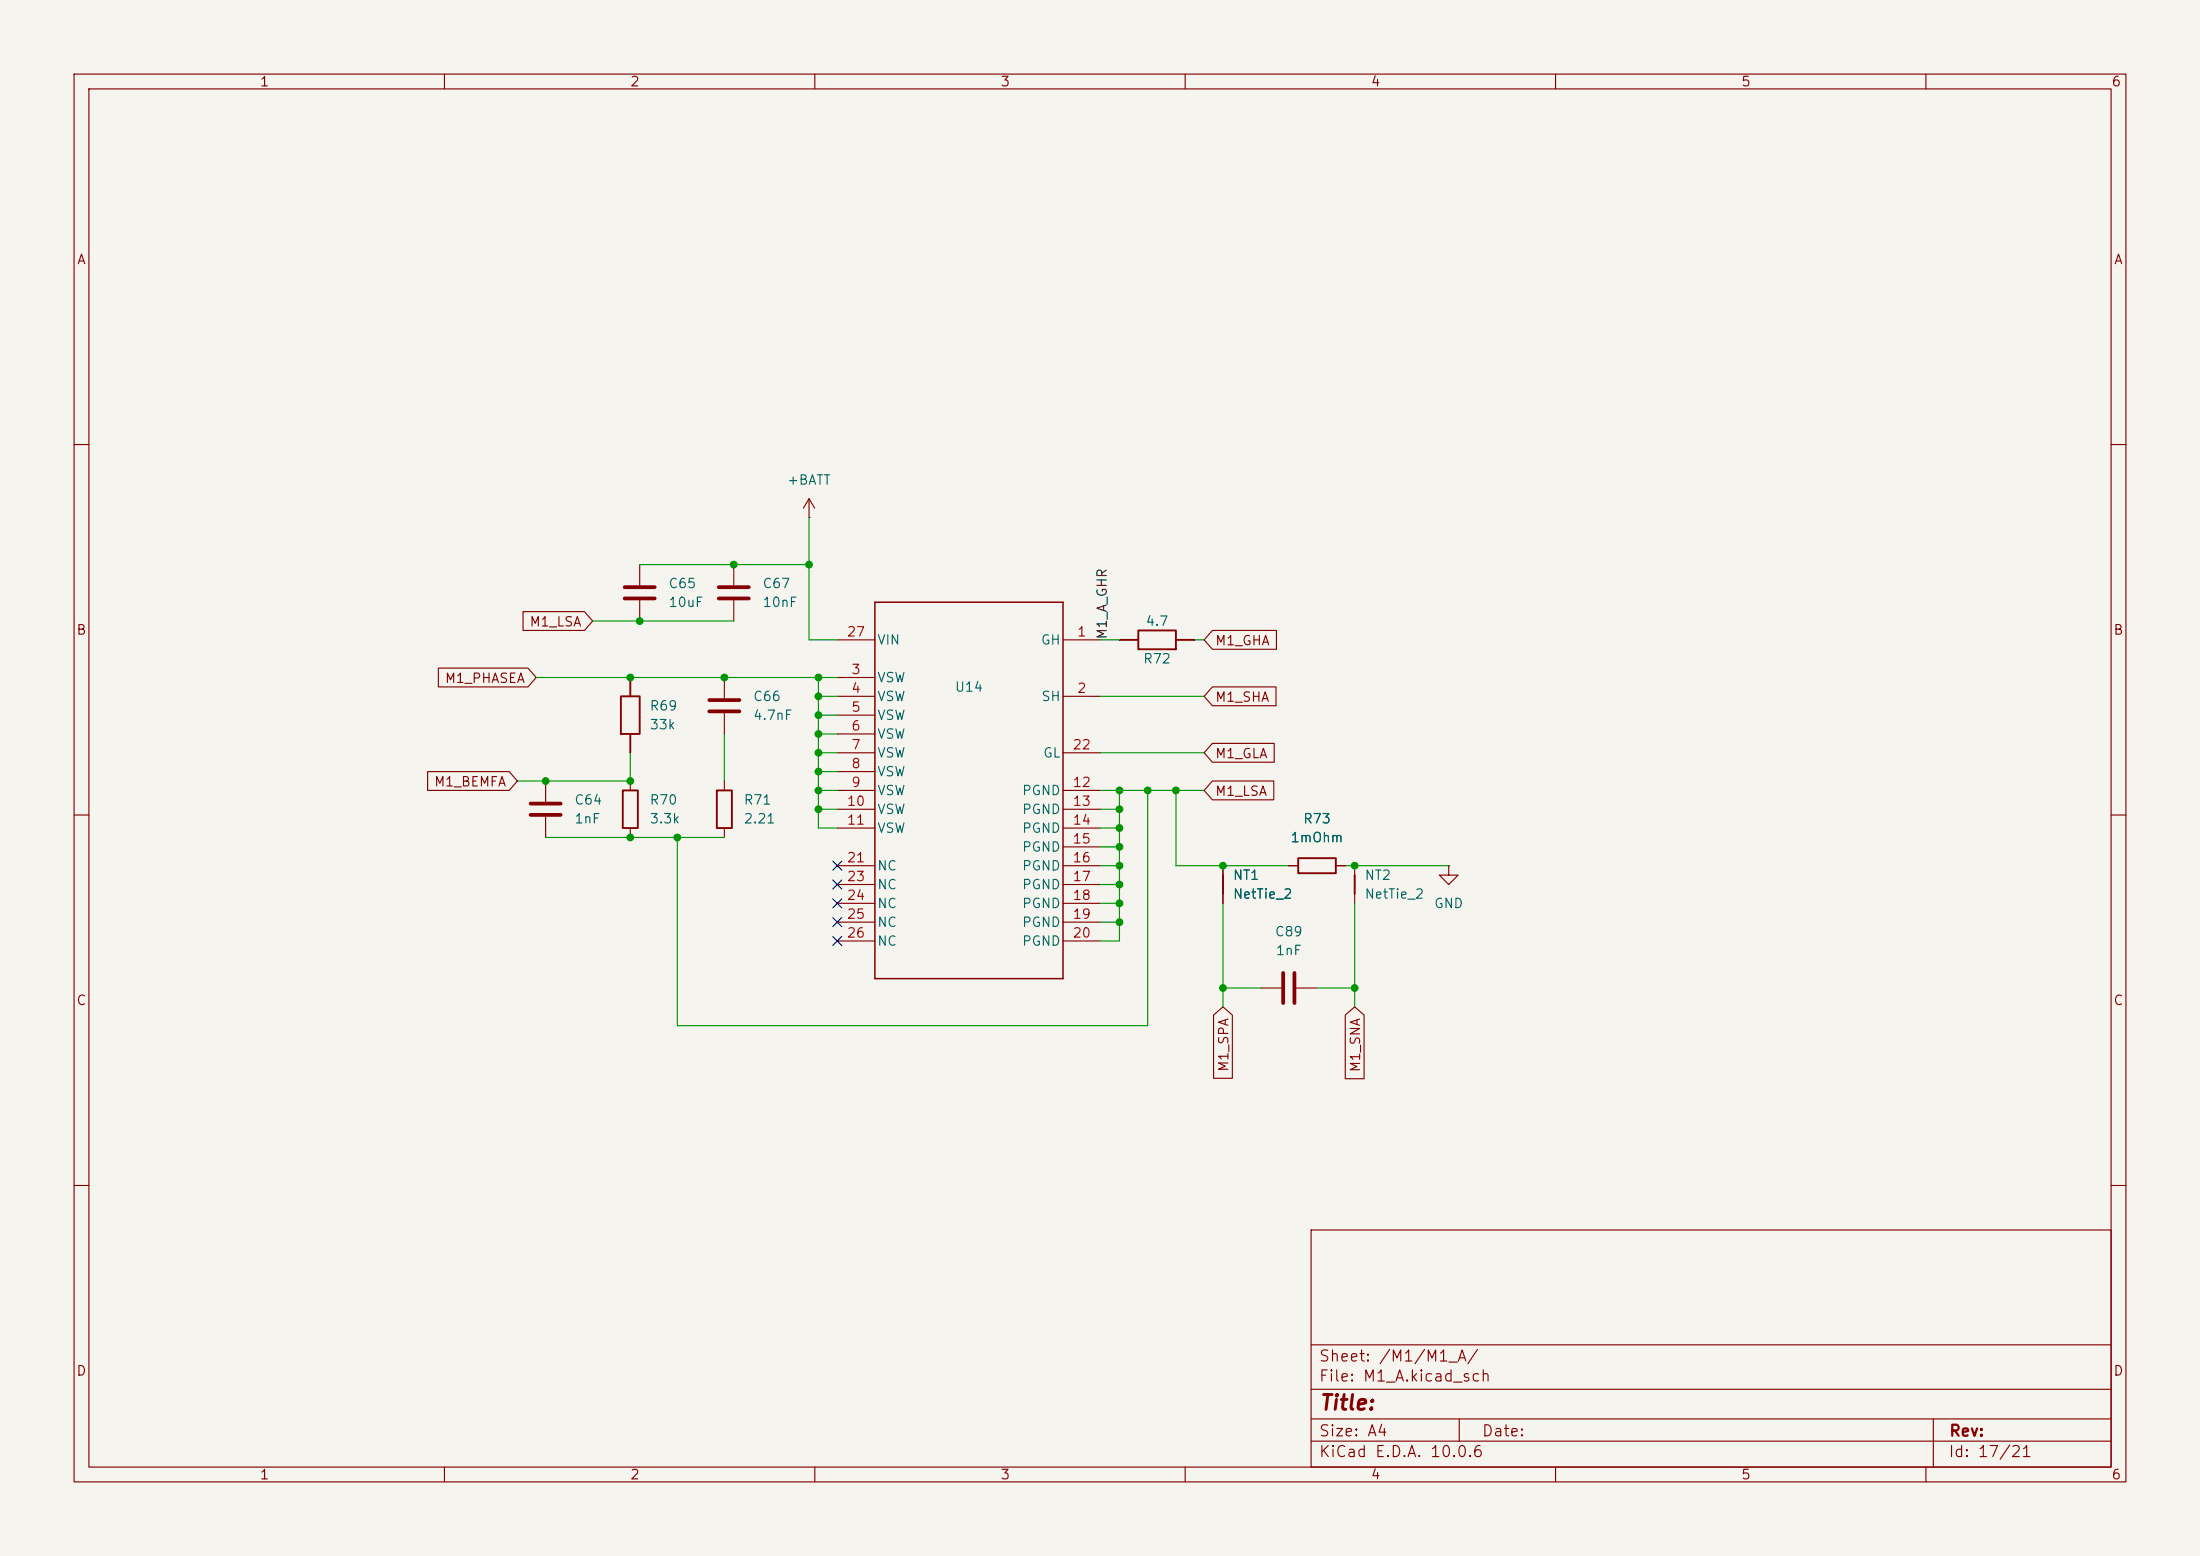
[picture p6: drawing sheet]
(kicad_sch
 (version 20260306)
 (generator "eeschema")
 (generator_version "10.0")
 (paper "A4")
 (lib_symbols
  (symbol "CSD88599Q5DC:CSD88599Q5DC"
   (pin_names
    (offset 0.254)) (exclude_from_sim no) (in_bom yes) (on_board yes)
   (in_pos_files yes)
   (duplicate_pin_numbers_are_jumpers no)
   (property "Reference" "U" (at 0 2.54 0) (show_name no) (do_not_autoplace no) (effects (font (size 1.524 1.524))))
   (property "Value" "CSD88599Q5DC" (at 0 0 0) (show_name no) (do_not_autoplace no) (effects (font (size 1.524 1.524))))
   (property "Footprint" "CSD88599Q5DC:CSD88599Q5DC" (at 0 0 0) (show_name no) (do_not_autoplace no) (hide yes) (effects (font (size 1.27 1.27)
    (italic yes))))
   (property "Datasheet" "https://www.ti.com/lit/gpn/csd88599q5dc" (at 0 0 0) (show_name no) (do_not_autoplace no) (hide yes) (effects (font (size 1.27 1.27)
    (italic yes))))
   (property "Description" "" (at 0 0 0) (show_name no) (do_not_autoplace no) (hide yes) (effects (font (size 1.27 1.27))))
   (property "ki_locked" "" (at 0 0 0) (show_name no) (do_not_autoplace no) (effects (font (size 1.27 1.27))))
   (symbol "CSD88599Q5DC_0_1"
    (polyline (pts (xy -12.7 25.4) (xy -12.7 -25.4)) (stroke (width 0.2032) (type default)) (fill (type none)))
    (polyline (pts (xy -12.7 -25.4) (xy 12.7 -25.4)) (stroke (width 0.2032) (type default)) (fill (type none)))
    (polyline (pts (xy 12.7 25.4) (xy -12.7 25.4)) (stroke (width 0.2032) (type default)) (fill (type none)))
    (polyline (pts (xy 12.7 -25.4) (xy 12.7 25.4)) (stroke (width 0.2032) (type default)) (fill (type none)))
    (pin unspecified line (at 17.78 20.32 180) (length 5.08) (name "GH" (effects (font (size 1.27 1.27)))) (number "1" (effects (font (size 1.27 1.27)))))
    (pin unspecified line (at 17.78 12.7 180) (length 5.08) (name "SH" (effects (font (size 1.27 1.27)))) (number "2" (effects (font (size 1.27 1.27)))))
    (pin unspecified line (at -17.78 15.24 0) (length 5.08) (name "VSW" (effects (font (size 1.27 1.27)))) (number "3" (effects (font (size 1.27 1.27)))))
    (pin unspecified line (at -17.78 12.7 0) (length 5.08) (name "VSW" (effects (font (size 1.27 1.27)))) (number "4" (effects (font (size 1.27 1.27)))))
    (pin unspecified line (at -17.78 10.16 0) (length 5.08) (name "VSW" (effects (font (size 1.27 1.27)))) (number "5" (effects (font (size 1.27 1.27)))))
    (pin unspecified line (at -17.78 7.62 0) (length 5.08) (name "VSW" (effects (font (size 1.27 1.27)))) (number "6" (effects (font (size 1.27 1.27)))))
    (pin unspecified line (at -17.78 5.08 0) (length 5.08) (name "VSW" (effects (font (size 1.27 1.27)))) (number "7" (effects (font (size 1.27 1.27)))))
    (pin unspecified line (at -17.78 2.54 0) (length 5.08) (name "VSW" (effects (font (size 1.27 1.27)))) (number "8" (effects (font (size 1.27 1.27)))))
    (pin unspecified line (at -17.78 0 0) (length 5.08) (name "VSW" (effects (font (size 1.27 1.27)))) (number "9" (effects (font (size 1.27 1.27)))))
    (pin unspecified line (at -17.78 -2.54 0) (length 5.08) (name "VSW" (effects (font (size 1.27 1.27)))) (number "10" (effects (font (size 1.27 1.27)))))
    (pin unspecified line (at -17.78 -5.08 0) (length 5.08) (name "VSW" (effects (font (size 1.27 1.27)))) (number "11" (effects (font (size 1.27 1.27)))))
    (pin power_in line (at 17.78 0 180) (length 5.08) (name "PGND" (effects (font (size 1.27 1.27)))) (number "12" (effects (font (size 1.27 1.27)))))
    (pin power_in line (at 17.78 -2.54 180) (length 5.08) (name "PGND" (effects (font (size 1.27 1.27)))) (number "13" (effects (font (size 1.27 1.27)))))
    (pin power_in line (at 17.78 -5.08 180) (length 5.08) (name "PGND" (effects (font (size 1.27 1.27)))) (number "14" (effects (font (size 1.27 1.27)))))
    (pin power_in line (at 17.78 -7.62 180) (length 5.08) (name "PGND" (effects (font (size 1.27 1.27)))) (number "15" (effects (font (size 1.27 1.27)))))
    (pin power_in line (at 17.78 -10.16 180) (length 5.08) (name "PGND" (effects (font (size 1.27 1.27)))) (number "16" (effects (font (size 1.27 1.27)))))
    (pin power_in line (at 17.78 -12.7 180) (length 5.08) (name "PGND" (effects (font (size 1.27 1.27)))) (number "17" (effects (font (size 1.27 1.27)))))
    (pin power_in line (at 17.78 -15.24 180) (length 5.08) (name "PGND" (effects (font (size 1.27 1.27)))) (number "18" (effects (font (size 1.27 1.27)))))
    (pin power_in line (at 17.78 -17.78 180) (length 5.08) (name "PGND" (effects (font (size 1.27 1.27)))) (number "19" (effects (font (size 1.27 1.27)))))
    (pin power_in line (at 17.78 -20.32 180) (length 5.08) (name "PGND" (effects (font (size 1.27 1.27)))) (number "20" (effects (font (size 1.27 1.27)))))
    (pin unspecified line (at -17.78 -10.16 0) (length 5.08) (name "NC" (effects (font (size 1.27 1.27)))) (number "21" (effects (font (size 1.27 1.27)))))
    (pin unspecified line (at 17.78 5.08 180) (length 5.08) (name "GL" (effects (font (size 1.27 1.27)))) (number "22" (effects (font (size 1.27 1.27)))))
    (pin unspecified line (at -17.78 -12.7 0) (length 5.08) (name "NC" (effects (font (size 1.27 1.27)))) (number "23" (effects (font (size 1.27 1.27)))))
    (pin unspecified line (at -17.78 -15.24 0) (length 5.08) (name "NC" (effects (font (size 1.27 1.27)))) (number "24" (effects (font (size 1.27 1.27)))))
    (pin unspecified line (at -17.78 -17.78 0) (length 5.08) (name "NC" (effects (font (size 1.27 1.27)))) (number "25" (effects (font (size 1.27 1.27)))))
    (pin unspecified line (at -17.78 -20.32 0) (length 5.08) (name "NC" (effects (font (size 1.27 1.27)))) (number "26" (effects (font (size 1.27 1.27)))))
    (pin power_in line (at -17.78 20.32 0) (length 5.08) (name "VIN" (effects (font (size 1.27 1.27)))) (number "27" (effects (font (size 1.27 1.27))))))
   (embedded_fonts no))
  (symbol "Device:C"
   (pin_numbers (hide yes))
   (pin_names
    (offset 0.254)) (exclude_from_sim no) (in_bom yes) (on_board yes)
   (in_pos_files yes)
   (duplicate_pin_numbers_are_jumpers no)
   (property "Reference" "C" (at 0.635 2.54 0) (show_name no) (do_not_autoplace no) (effects (font (size 1.27 1.27)) (justify left)))
   (property "Value" "C" (at 0.635 -2.54 0) (show_name no) (do_not_autoplace no) (effects (font (size 1.27 1.27)) (justify left)))
   (property "Footprint" "" (at 0.9652 -3.81 0) (show_name no) (do_not_autoplace no) (hide yes) (effects (font (size 1.27 1.27))))
   (property "Datasheet" "" (at 0 0 0) (show_name no) (do_not_autoplace no) (hide yes) (effects (font (size 1.27 1.27))))
   (property "Description" "Unpolarized capacitor" (at 0 0 0) (show_name no) (do_not_autoplace no) (hide yes) (effects (font (size 1.27 1.27))))
   (symbol "C_0_1"
    (polyline (pts (xy -2.032 0.762) (xy 2.032 0.762)) (stroke (width 0.508) (type default)) (fill (type none)))
    (polyline (pts (xy -2.032 -0.762) (xy 2.032 -0.762)) (stroke (width 0.508) (type default)) (fill (type none))))
   (symbol "C_1_1"
    (pin passive line (at 0 3.81 270) (length 2.794) (name "" (effects (font (size 1.27 1.27)))) (number "1" (effects (font (size 1.27 1.27)))))
    (pin passive line (at 0 -3.81 90) (length 2.794) (name "" (effects (font (size 1.27 1.27)))) (number "2" (effects (font (size 1.27 1.27))))))
   (embedded_fonts no))
  (symbol "Device:NetTie_2"
   (pin_numbers (hide yes))
   (pin_names
    (offset 0) (hide yes)) (exclude_from_sim no) (in_bom no) (on_board yes)
   (in_pos_files yes)
   (duplicate_pin_numbers_are_jumpers no)
   (property "Reference" "NT" (at 0 1.27 0) (show_name no) (do_not_autoplace no) (effects (font (size 1.27 1.27))))
   (property "Value" "NetTie_2" (at 0 -1.27 0) (show_name no) (do_not_autoplace no) (effects (font (size 1.27 1.27))))
   (property "Footprint" "" (at 0 0 0) (show_name no) (do_not_autoplace no) (hide yes) (effects (font (size 1.27 1.27))))
   (property "Datasheet" "" (at 0 0 0) (show_name no) (do_not_autoplace no) (hide yes) (effects (font (size 1.27 1.27))))
   (property "Description" "Net tie, 2 pins" (at 0 0 0) (show_name no) (do_not_autoplace no) (hide yes) (effects (font (size 1.27 1.27))))
   (symbol "NetTie_2_0_1"
    (polyline (pts (xy -1.27 0) (xy 1.27 0)) (stroke (width 0.254) (type default)) (fill (type none))))
   (symbol "NetTie_2_1_1"
    (pin passive line (at -2.54 0 0) (length 2.54) (name "1" (effects (font (size 1.27 1.27)))) (number "1" (effects (font (size 1.27 1.27)))))
    (pin passive line (at 2.54 0 180) (length 2.54) (name "2" (effects (font (size 1.27 1.27)))) (number "2" (effects (font (size 1.27 1.27))))))
   (embedded_fonts no))
  (symbol "Device:R"
   (pin_numbers (hide yes))
   (pin_names
    (offset 0)) (exclude_from_sim no) (in_bom yes) (on_board yes)
   (in_pos_files yes)
   (duplicate_pin_numbers_are_jumpers no)
   (property "Reference" "R" (at 2.032 0 90) (show_name no) (do_not_autoplace no) (effects (font (size 1.27 1.27))))
   (property "Value" "R" (at 0 0 90) (show_name no) (do_not_autoplace no) (effects (font (size 1.27 1.27))))
   (property "Footprint" "" (at -1.778 0 90) (show_name no) (do_not_autoplace no) (hide yes) (effects (font (size 1.27 1.27))))
   (property "Datasheet" "" (at 0 0 0) (show_name no) (do_not_autoplace no) (hide yes) (effects (font (size 1.27 1.27))))
   (property "Description" "Resistor" (at 0 0 0) (show_name no) (do_not_autoplace no) (hide yes) (effects (font (size 1.27 1.27))))
   (symbol "R_0_1"
    (rectangle (start -1.016 -2.54) (end 1.016 2.54) (stroke (width 0.254) (type default)) (fill (type none))))
   (symbol "R_1_1"
    (pin passive line (at 0 3.81 270) (length 1.27) (name "" (effects (font (size 1.27 1.27)))) (number "1" (effects (font (size 1.27 1.27)))))
    (pin passive line (at 0 -3.81 90) (length 1.27) (name "" (effects (font (size 1.27 1.27)))) (number "2" (effects (font (size 1.27 1.27))))))
   (embedded_fonts no))
  (symbol "RC0603FR-1033KL:RC0603FR-1033KL"
   (pin_numbers (hide yes))
   (pin_names
    (offset 0) (hide yes)) (exclude_from_sim no) (in_bom yes) (on_board yes)
   (in_pos_files yes)
   (duplicate_pin_numbers_are_jumpers no)
   (property "Reference" "R" (at 2.54 0 90) (show_name no) (do_not_autoplace no) (effects (font (size 1.27 1.27))))
   (property "Value" "R" (at 0 0 90) (show_name no) (do_not_autoplace no) (effects (font (size 1.27 1.27))))
   (property "Footprint" "RC0603FR-1033KL:RC0603FR-1033KL" (at -1.27 0 90) (show_name no) (do_not_autoplace no) (hide yes) (effects (font (size 1.27 1.27))))
   (property "Datasheet" "" (at 0 0 0) (show_name no) (do_not_autoplace no) (hide yes) (effects (font (size 1.27 1.27))))
   (property "Description" "Resistor" (at 0 0 0) (show_name no) (do_not_autoplace no) (hide yes) (effects (font (size 1.27 1.27))))
   (symbol "RC0603FR-1033KL_0_1"
    (polyline (pts (xy -5.08 0) (xy -2.54 0)) (stroke (width 0.254) (type default)) (fill (type none)))
    (polyline (pts (xy -2.54 1.27) (xy 2.54 1.27) (xy 2.54 -1.27) (xy -2.54 -1.27) (xy -2.54 1.27)) (stroke (width 0.254) (type default)) (fill (type none)))
    (polyline (pts (xy 2.54 0) (xy 5.08 0)) (stroke (width 0.254) (type default)) (fill (type none))))
   (symbol "RC0603FR-1033KL_1_1"
    (pin passive line (at -5.08 0 0) (length 0.01) (name "1" (effects (font (size 1.27 1.27)))) (number "1" (effects (font (size 1.27 1.27)))))
    (pin passive line (at 5.08 0 180) (length 0.01) (name "2" (effects (font (size 1.27 1.27)))) (number "2" (effects (font (size 1.27 1.27))))))
   (embedded_fonts no))
  (symbol "RC0603FR-134R7L:RC0603FR-134R7L"
   (pin_numbers (hide yes))
   (pin_names
    (offset 0) (hide yes)) (exclude_from_sim no) (in_bom yes) (on_board yes)
   (in_pos_files yes)
   (duplicate_pin_numbers_are_jumpers no)
   (property "Reference" "R" (at 2.54 0 90) (show_name no) (do_not_autoplace no) (effects (font (size 1.27 1.27))))
   (property "Value" "R" (at 0 0 90) (show_name no) (do_not_autoplace no) (effects (font (size 1.27 1.27))))
   (property "Footprint" "RC0603FR-134R7L:RC0603FR-134R7L" (at -1.27 0 90) (show_name no) (do_not_autoplace no) (hide yes) (effects (font (size 1.27 1.27))))
   (property "Datasheet" "" (at 0 0 0) (show_name no) (do_not_autoplace no) (hide yes) (effects (font (size 1.27 1.27))))
   (property "Description" "Resistor" (at 0 0 0) (show_name no) (do_not_autoplace no) (hide yes) (effects (font (size 1.27 1.27))))
   (symbol "RC0603FR-134R7L_0_1"
    (polyline (pts (xy -5.08 0) (xy -2.54 0)) (stroke (width 0.254) (type default)) (fill (type none)))
    (polyline (pts (xy -2.54 1.27) (xy 2.54 1.27) (xy 2.54 -1.27) (xy -2.54 -1.27) (xy -2.54 1.27)) (stroke (width 0.254) (type default)) (fill (type none)))
    (polyline (pts (xy 2.54 0) (xy 5.08 0)) (stroke (width 0.254) (type default)) (fill (type none))))
   (symbol "RC0603FR-134R7L_1_1"
    (pin passive line (at -5.08 0 0) (length 0.01) (name "1" (effects (font (size 1.27 1.27)))) (number "1" (effects (font (size 1.27 1.27)))))
    (pin passive line (at 5.08 0 180) (length 0.01) (name "2" (effects (font (size 1.27 1.27)))) (number "2" (effects (font (size 1.27 1.27))))))
   (embedded_fonts no))
  (symbol "power:+BATT"
   (power global)
   (pin_numbers (hide yes))
   (pin_names
    (offset 0) (hide yes)) (exclude_from_sim no) (in_bom yes) (on_board yes)
   (in_pos_files yes)
   (duplicate_pin_numbers_are_jumpers no)
   (property "Reference" "#PWR" (at 0 -3.81 0) (show_name no) (do_not_autoplace no) (hide yes) (effects (font (size 1.27 1.27))))
   (property "Value" "+BATT" (at 0 3.556 0) (show_name no) (do_not_autoplace no) (effects (font (size 1.27 1.27))))
   (property "Footprint" "" (at 0 0 0) (show_name no) (do_not_autoplace no) (hide yes) (effects (font (size 1.27 1.27))))
   (property "Datasheet" "" (at 0 0 0) (show_name no) (do_not_autoplace no) (hide yes) (effects (font (size 1.27 1.27))))
   (property "Description" "Power symbol creates a global label with name \"+BATT\"" (at 0 0 0) (show_name no) (do_not_autoplace no) (hide yes) (effects (font (size 1.27 1.27))))
   (symbol "+BATT_0_1"
    (polyline (pts (xy -0.762 1.27) (xy 0 2.54)) (stroke (width 0) (type default)) (fill (type none)))
    (polyline (pts (xy 0 2.54) (xy 0.762 1.27)) (stroke (width 0) (type default)) (fill (type none)))
    (polyline (pts (xy 0 0) (xy 0 2.54)) (stroke (width 0) (type default)) (fill (type none))))
   (symbol "+BATT_1_1"
    (pin power_in line (at 0 0 90) (length 0) (name "" (effects (font (size 1.27 1.27)))) (number "1" (effects (font (size 1.27 1.27))))))
   (embedded_fonts no))
  (symbol "power:GND"
   (power global)
   (pin_numbers (hide yes))
   (pin_names
    (offset 0) (hide yes)) (exclude_from_sim no) (in_bom yes) (on_board yes)
   (in_pos_files yes)
   (duplicate_pin_numbers_are_jumpers no)
   (property "Reference" "#PWR" (at 0 -6.35 0) (show_name no) (do_not_autoplace no) (hide yes) (effects (font (size 1.27 1.27))))
   (property "Value" "GND" (at 0 -3.81 0) (show_name no) (do_not_autoplace no) (effects (font (size 1.27 1.27))))
   (property "Footprint" "" (at 0 0 0) (show_name no) (do_not_autoplace no) (hide yes) (effects (font (size 1.27 1.27))))
   (property "Datasheet" "" (at 0 0 0) (show_name no) (do_not_autoplace no) (hide yes) (effects (font (size 1.27 1.27))))
   (property "Description" "Power symbol creates a global label with name \"GND\" , ground" (at 0 0 0) (show_name no) (do_not_autoplace no) (hide yes) (effects (font (size 1.27 1.27))))
   (symbol "GND_0_1"
    (polyline (pts (xy 0 0) (xy 0 -1.27) (xy 1.27 -1.27) (xy 0 -2.54) (xy -1.27 -1.27) (xy 0 -1.27)) (stroke (width 0) (type default)) (fill (type none))))
   (symbol "GND_1_1"
    (pin power_in line (at 0 0 270) (length 0) (name "" (effects (font (size 1.27 1.27)))) (number "1" (effects (font (size 1.27 1.27))))))
   (embedded_fonts no)))
 (junction
  (at 109.22 76.2)
  (diameter 0)
  (color 0 0 0 0))
 (junction
  (at 151.13 114.3)
  (diameter 0)
  (color 0 0 0 0))
 (junction
  (at 110.49 101.6)
  (diameter 0)
  (color 0 0 0 0))
 (junction
  (at 91.44 113.03)
  (diameter 0)
  (color 0 0 0 0))
 (junction
  (at 165.1 116.84)
  (diameter 0)
  (color 0 0 0 0))
 (junction
  (at 151.13 124.46)
  (diameter 0)
  (color 0 0 0 0))
 (junction
  (at 182.88 116.84)
  (diameter 0)
  (color 0 0 0 0))
 (junction
  (at 151.13 109.22)
  (diameter 0)
  (color 0 0 0 0))
 (junction
  (at 158.75 106.68)
  (diameter 0)
  (color 0 0 0 0))
 (junction
  (at 99.06 76.2)
  (diameter 0)
  (color 0 0 0 0))
 (junction
  (at 151.13 106.68)
  (diameter 0)
  (color 0 0 0 0))
 (junction
  (at 110.49 93.98)
  (diameter 0)
  (color 0 0 0 0))
 (junction
  (at 110.49 104.14)
  (diameter 0)
  (color 0 0 0 0))
 (junction
  (at 110.49 96.52)
  (diameter 0)
  (color 0 0 0 0))
 (junction
  (at 86.36 83.82)
  (diameter 0)
  (color 0 0 0 0))
 (junction
  (at 85.09 91.44)
  (diameter 0)
  (color 0 0 0 0))
 (junction
  (at 110.49 99.06)
  (diameter 0)
  (color 0 0 0 0))
 (junction
  (at 165.1 133.35)
  (diameter 0)
  (color 0 0 0 0))
 (junction
  (at 110.49 109.22)
  (diameter 0)
  (color 0 0 0 0))
 (junction
  (at 151.13 116.84)
  (diameter 0)
  (color 0 0 0 0))
 (junction
  (at 154.94 106.68)
  (diameter 0)
  (color 0 0 0 0))
 (junction
  (at 182.88 133.35)
  (diameter 0)
  (color 0 0 0 0))
 (junction
  (at 73.66 105.41)
  (diameter 0)
  (color 0 0 0 0))
 (junction
  (at 151.13 119.38)
  (diameter 0)
  (color 0 0 0 0))
 (junction
  (at 85.09 113.03)
  (diameter 0)
  (color 0 0 0 0))
 (junction
  (at 151.13 111.76)
  (diameter 0)
  (color 0 0 0 0))
 (junction
  (at 110.49 91.44)
  (diameter 0)
  (color 0 0 0 0))
 (junction
  (at 85.09 105.41)
  (diameter 0)
  (color 0 0 0 0))
 (junction
  (at 97.79 91.44)
  (diameter 0)
  (color 0 0 0 0))
 (junction
  (at 151.13 121.92)
  (diameter 0)
  (color 0 0 0 0))
 (junction
  (at 110.49 106.68)
  (diameter 0)
  (color 0 0 0 0))
 (no_connect
  (at 113.03 121.92))
 (no_connect
  (at 113.03 124.46))
 (no_connect
  (at 113.03 116.84))
 (no_connect
  (at 113.03 127))
 (no_connect
  (at 113.03 119.38))
 (wire
  (pts (xy 148.59 111.76) (xy 151.13 111.76))
  (stroke (width 0) (type default)))
 (wire
  (pts (xy 148.59 119.38) (xy 151.13 119.38))
  (stroke (width 0) (type default)))
 (wire
  (pts (xy 91.44 113.03) (xy 97.79 113.03))
  (stroke (width 0) (type default)))
 (wire
  (pts (xy 110.49 93.98) (xy 110.49 91.44))
  (stroke (width 0) (type default)))
 (wire
  (pts (xy 148.59 116.84) (xy 151.13 116.84))
  (stroke (width 0) (type default)))
 (wire
  (pts (xy 110.49 101.6) (xy 110.49 104.14))
  (stroke (width 0) (type default)))
 (wire
  (pts (xy 158.75 116.84) (xy 165.1 116.84))
  (stroke (width 0) (type default)))
 (wire
  (pts (xy 181.61 116.84) (xy 182.88 116.84))
  (stroke (width 0) (type default)))
 (wire
  (pts (xy 113.03 106.68) (xy 110.49 106.68))
  (stroke (width 0) (type default)))
 (wire
  (pts (xy 182.88 116.84) (xy 195.58 116.84))
  (stroke (width 0) (type default)))
 (wire
  (pts (xy 85.09 113.03) (xy 91.44 113.03))
  (stroke (width 0) (type default)))
 (wire
  (pts (xy 182.88 133.35) (xy 182.88 135.89))
  (stroke (width 0) (type default)))
 (wire
  (pts (xy 99.06 76.2) (xy 109.22 76.2))
  (stroke (width 0) (type default)))
 (wire
  (pts (xy 182.88 121.92) (xy 182.88 133.35))
  (stroke (width 0) (type default)))
 (wire
  (pts (xy 151.13 114.3) (xy 151.13 111.76))
  (stroke (width 0) (type default)))
 (wire
  (pts (xy 151.13 109.22) (xy 151.13 106.68))
  (stroke (width 0) (type default)))
 (wire
  (pts (xy 151.13 111.76) (xy 151.13 109.22))
  (stroke (width 0) (type default)))
 (wire
  (pts (xy 86.36 83.82) (xy 99.06 83.82))
  (stroke (width 0) (type default)))
 (wire
  (pts (xy 113.03 109.22) (xy 110.49 109.22))
  (stroke (width 0) (type default)))
 (wire
  (pts (xy 113.03 96.52) (xy 110.49 96.52))
  (stroke (width 0) (type default)))
 (wire
  (pts (xy 72.39 91.44) (xy 85.09 91.44))
  (stroke (width 0) (type default)))
 (wire
  (pts (xy 80.01 83.82) (xy 86.36 83.82))
  (stroke (width 0) (type default)))
 (wire
  (pts (xy 113.03 99.06) (xy 110.49 99.06))
  (stroke (width 0) (type default)))
 (wire
  (pts (xy 91.44 113.03) (xy 91.44 138.43))
  (stroke (width 0) (type default)))
 (wire
  (pts (xy 113.03 101.6) (xy 110.49 101.6))
  (stroke (width 0) (type default)))
 (wire
  (pts (xy 158.75 116.84) (xy 158.75 106.68))
  (stroke (width 0) (type default)))
 (wire
  (pts (xy 154.94 106.68) (xy 154.94 138.43))
  (stroke (width 0) (type default)))
 (wire
  (pts (xy 151.13 106.68) (xy 154.94 106.68))
  (stroke (width 0) (type default)))
 (wire
  (pts (xy 109.22 69.85) (xy 109.22 76.2))
  (stroke (width 0) (type default)))
 (wire
  (pts (xy 177.8 133.35) (xy 182.88 133.35))
  (stroke (width 0) (type default)))
 (wire
  (pts (xy 158.75 106.68) (xy 162.56 106.68))
  (stroke (width 0) (type default)))
 (wire
  (pts (xy 113.03 104.14) (xy 110.49 104.14))
  (stroke (width 0) (type default)))
 (wire
  (pts (xy 73.66 105.41) (xy 85.09 105.41))
  (stroke (width 0) (type default)))
 (wire
  (pts (xy 151.13 116.84) (xy 151.13 114.3))
  (stroke (width 0) (type default)))
 (wire
  (pts (xy 73.66 113.03) (xy 85.09 113.03))
  (stroke (width 0) (type default)))
 (wire
  (pts (xy 85.09 101.6) (xy 85.09 105.41))
  (stroke (width 0) (type default)))
 (wire
  (pts (xy 148.59 121.92) (xy 151.13 121.92))
  (stroke (width 0) (type default)))
 (wire
  (pts (xy 148.59 109.22) (xy 151.13 109.22))
  (stroke (width 0) (type default)))
 (wire
  (pts (xy 151.13 119.38) (xy 151.13 116.84))
  (stroke (width 0) (type default)))
 (wire
  (pts (xy 151.13 121.92) (xy 151.13 119.38))
  (stroke (width 0) (type default)))
 (wire
  (pts (xy 148.59 101.6) (xy 162.56 101.6))
  (stroke (width 0) (type default)))
 (wire
  (pts (xy 148.59 86.36) (xy 151.13 86.36))
  (stroke (width 0) (type default)))
 (wire
  (pts (xy 151.13 124.46) (xy 151.13 121.92))
  (stroke (width 0) (type default)))
 (wire
  (pts (xy 86.36 76.2) (xy 99.06 76.2))
  (stroke (width 0) (type default)))
 (wire
  (pts (xy 154.94 138.43) (xy 91.44 138.43))
  (stroke (width 0) (type default)))
 (wire
  (pts (xy 113.03 111.76) (xy 110.49 111.76))
  (stroke (width 0) (type default)))
 (wire
  (pts (xy 110.49 111.76) (xy 110.49 109.22))
  (stroke (width 0) (type default)))
 (wire
  (pts (xy 148.59 127) (xy 151.13 127))
  (stroke (width 0) (type default)))
 (wire
  (pts (xy 165.1 116.84) (xy 173.99 116.84))
  (stroke (width 0) (type default)))
 (wire
  (pts (xy 110.49 91.44) (xy 113.03 91.44))
  (stroke (width 0) (type default)))
 (wire
  (pts (xy 148.59 93.98) (xy 162.56 93.98))
  (stroke (width 0) (type default)))
 (wire
  (pts (xy 110.49 106.68) (xy 110.49 104.14))
  (stroke (width 0) (type default)))
 (wire
  (pts (xy 97.79 99.06) (xy 97.79 105.41))
  (stroke (width 0) (type default)))
 (wire
  (pts (xy 110.49 96.52) (xy 110.49 99.06))
  (stroke (width 0) (type default)))
 (wire
  (pts (xy 165.1 121.92) (xy 165.1 133.35))
  (stroke (width 0) (type default)))
 (wire
  (pts (xy 151.13 127) (xy 151.13 124.46))
  (stroke (width 0) (type default)))
 (wire
  (pts (xy 113.03 93.98) (xy 110.49 93.98))
  (stroke (width 0) (type default)))
 (wire
  (pts (xy 110.49 96.52) (xy 110.49 93.98))
  (stroke (width 0) (type default)))
 (wire
  (pts (xy 165.1 133.35) (xy 170.18 133.35))
  (stroke (width 0) (type default)))
 (wire
  (pts (xy 110.49 99.06) (xy 110.49 101.6))
  (stroke (width 0) (type default)))
 (wire
  (pts (xy 165.1 133.35) (xy 165.1 135.89))
  (stroke (width 0) (type default)))
 (wire
  (pts (xy 148.59 124.46) (xy 151.13 124.46))
  (stroke (width 0) (type default)))
 (wire
  (pts (xy 110.49 109.22) (xy 110.49 106.68))
  (stroke (width 0) (type default)))
 (wire
  (pts (xy 97.79 91.44) (xy 110.49 91.44))
  (stroke (width 0) (type default)))
 (wire
  (pts (xy 148.59 114.3) (xy 151.13 114.3))
  (stroke (width 0) (type default)))
 (wire
  (pts (xy 109.22 76.2) (xy 109.22 86.36))
  (stroke (width 0) (type default)))
 (wire
  (pts (xy 85.09 91.44) (xy 97.79 91.44))
  (stroke (width 0) (type default)))
 (wire
  (pts (xy 148.59 106.68) (xy 151.13 106.68))
  (stroke (width 0) (type default)))
 (wire
  (pts (xy 109.22 86.36) (xy 113.03 86.36))
  (stroke (width 0) (type default)))
 (wire
  (pts (xy 154.94 106.68) (xy 158.75 106.68))
  (stroke (width 0) (type default)))
 (wire
  (pts (xy 69.85 105.41) (xy 73.66 105.41))
  (stroke (width 0) (type default)))
 (wire
  (pts (xy 161.29 86.36) (xy 162.56 86.36))
  (stroke (width 0) (type default)))
 (label "M1_A_GHR"
  (at 149.86 86.36 90)
  (effects (font (size 1.27 1.27)) (justify left bottom)))
 (global_label "M1_LSA"
  (shape input)
  (at 162.56 106.68 0)
  (fields_autoplaced yes)
  (effects (font (size 1.27 1.27)) (justify left))
  (property "Intersheetrefs" "${INTERSHEET_REFS}" (at 172.4999 106.68 0) (hide yes) (show_name no) (do_not_autoplace no) (effects (font (size 1.27 1.27)) (justify left))))
 (global_label "M1_PHASEA"
  (shape input)
  (at 72.39 91.44 180)
  (fields_autoplaced yes)
  (effects (font (size 1.27 1.27)) (justify right))
  (property "Intersheetrefs" "${INTERSHEET_REFS}" (at 58.6401 91.44 0) (hide yes) (show_name no) (do_not_autoplace no) (effects (font (size 1.27 1.27)) (justify right))))
 (global_label "M1_SPA"
  (shape input)
  (at 165.1 135.89 270)
  (fields_autoplaced yes)
  (effects (font (size 1.27 1.27)) (justify right))
  (property "Intersheetrefs" "${INTERSHEET_REFS}" (at 165.1 146.0718 90) (hide yes) (show_name no) (do_not_autoplace no) (effects (font (size 1.27 1.27)) (justify right))))
 (global_label "M1_LSA"
  (shape input)
  (at 80.01 83.82 180)
  (fields_autoplaced yes)
  (effects (font (size 1.27 1.27)) (justify right))
  (property "Intersheetrefs" "${INTERSHEET_REFS}" (at 70.0701 83.82 0) (hide yes) (show_name no) (do_not_autoplace no) (effects (font (size 1.27 1.27)) (justify right))))
 (global_label "M1_GHA"
  (shape input)
  (at 162.56 86.36 0)
  (fields_autoplaced yes)
  (effects (font (size 1.27 1.27)) (justify left))
  (property "Intersheetrefs" "${INTERSHEET_REFS}" (at 172.8628 86.36 0) (hide yes) (show_name no) (do_not_autoplace no) (effects (font (size 1.27 1.27)) (justify left))))
 (global_label "M1_SHA"
  (shape input)
  (at 162.56 93.98 0)
  (fields_autoplaced yes)
  (effects (font (size 1.27 1.27)) (justify left))
  (property "Intersheetrefs" "${INTERSHEET_REFS}" (at 172.8023 93.98 0) (hide yes) (show_name no) (do_not_autoplace no) (effects (font (size 1.27 1.27)) (justify left))))
 (global_label "M1_GLA"
  (shape input)
  (at 162.56 101.6 0)
  (fields_autoplaced yes)
  (effects (font (size 1.27 1.27)) (justify left))
  (property "Intersheetrefs" "${INTERSHEET_REFS}" (at 172.5604 101.6 0) (hide yes) (show_name no) (do_not_autoplace no) (effects (font (size 1.27 1.27)) (justify left))))
 (global_label "M1_SNA"
  (shape input)
  (at 182.88 135.89 270)
  (fields_autoplaced yes)
  (effects (font (size 1.27 1.27)) (justify right))
  (property "Intersheetrefs" "${INTERSHEET_REFS}" (at 182.88 146.1323 90) (hide yes) (show_name no) (do_not_autoplace no) (effects (font (size 1.27 1.27)) (justify right))))
 (global_label "M1_BEMFA"
  (shape input)
  (at 69.85 105.41 180)
  (effects (font (size 1.27 1.27)) (justify right))
  (property "Intersheetrefs" "${INTERSHEET_REFS}" (at -26.67 180.34 0) (hide yes) (show_name no) (do_not_autoplace no) (effects (font (size 1.27 1.27)))))
 (symbol
  (lib_id "Device:NetTie_2")
  (at 165.1 119.38 90)
  (unit 1)
  (body_style 1)
  (exclude_from_sim no)
  (in_bom no)
  (on_board yes)
  (in_pos_files yes)
  (dnp no)
  (fields_autoplaced yes)
  (property "Reference" "NT1" (at 166.37 118.1099 90) (show_name no) (do_not_autoplace no) (effects (font (size 1.27 1.27)) (justify right)))
  (property "Value" "NetTie_2" (at 166.37 120.6499 90) (show_name no) (do_not_autoplace no) (effects (font (size 1.27 1.27)) (justify right)))
  (property "Footprint" "custom_nettie:NetTie-2_SMD_Pad0.2mm" (at 165.1 119.38 0) (hide yes) (show_name no) (do_not_autoplace no) (effects (font (size 1.27 1.27))))
  (property "Datasheet" "" (at 165.1 119.38 0) (hide yes) (show_name no) (do_not_autoplace no) (effects (font (size 1.27 1.27))))
  (property "Description" "Net tie, 2 pins" (at 165.1 119.38 0) (hide yes) (show_name no) (do_not_autoplace no) (effects (font (size 1.27 1.27))))
  (pin "2")
  (pin "1"))
 (symbol
  (lib_id "Device:C")
  (at 99.06 80.01 0)
  (unit 1)
  (body_style 1)
  (exclude_from_sim no)
  (in_bom yes)
  (on_board yes)
  (in_pos_files yes)
  (dnp no)
  (fields_autoplaced yes)
  (property "Reference" "C67" (at 102.87 78.7399 0) (show_name no) (do_not_autoplace no) (effects (font (size 1.27 1.27)) (justify left)))
  (property "Value" "10nF" (at 102.87 81.2799 0) (show_name no) (do_not_autoplace no) (effects (font (size 1.27 1.27)) (justify left)))
  (property "Footprint" "Capacitor_SMD:C_0402_1005Metric" (at 100.0252 83.82 0) (hide yes) (show_name no) (do_not_autoplace no) (effects (font (size 1.27 1.27))))
  (property "Datasheet" "" (at 99.06 80.01 0) (hide yes) (show_name no) (do_not_autoplace no) (effects (font (size 1.27 1.27))))
  (property "Description" "Unpolarized capacitor" (at 99.06 80.01 0) (hide yes) (show_name no) (do_not_autoplace no) (effects (font (size 1.27 1.27))))
  (pin "1")
  (pin "2"))
 (symbol
  (lib_id "Device:NetTie_2")
  (at 182.88 119.38 90)
  (unit 1)
  (body_style 1)
  (exclude_from_sim no)
  (in_bom no)
  (on_board yes)
  (in_pos_files yes)
  (dnp no)
  (fields_autoplaced yes)
  (property "Reference" "NT2" (at 184.15 118.1099 90) (show_name no) (do_not_autoplace no) (effects (font (size 1.27 1.27)) (justify right)))
  (property "Value" "NetTie_2" (at 184.15 120.6499 90) (show_name no) (do_not_autoplace no) (effects (font (size 1.27 1.27)) (justify right)))
  (property "Footprint" "custom_nettie:NetTie-2_SMD_Pad0.2mm" (at 182.88 119.38 0) (hide yes) (show_name no) (do_not_autoplace no) (effects (font (size 1.27 1.27))))
  (property "Datasheet" "" (at 182.88 119.38 0) (hide yes) (show_name no) (do_not_autoplace no) (effects (font (size 1.27 1.27))))
  (property "Description" "Net tie, 2 pins" (at 182.88 119.38 0) (hide yes) (show_name no) (do_not_autoplace no) (effects (font (size 1.27 1.27))))
  (pin "1")
  (pin "2"))
 (symbol
  (lib_id "CSD88599Q5DC:CSD88599Q5DC")
  (at 130.81 106.68 0)
  (unit 1)
  (body_style 1)
  (exclude_from_sim no)
  (in_bom yes)
  (on_board yes)
  (in_pos_files yes)
  (dnp no)
  (fields_autoplaced yes)
  (property "Reference" "U14" (at 130.81 92.71 0) (show_name no) (do_not_autoplace no) (effects (font (size 1.27 1.27))))
  (property "Value" "CSD88599Q5DC" (at 130.81 120.65 0) (hide yes) (show_name no) (do_not_autoplace no) (effects (font (size 1.27 1.27))))
  (property "Footprint" "CSD88599Q5DC:DMM0022A" (at 129.54 151.13 90) (hide yes) (show_name no) (do_not_autoplace no) (effects (font (size 1.27 1.27))))
  (property "Datasheet" "https://www.ti.com/lit/gpn/csd88599q5dc" (at 130.81 151.13 0) (hide yes) (show_name no) (do_not_autoplace no) (effects (font (size 1.27 1.27))))
  (property "Description" "Integrated Circuit" (at 130.81 151.13 0) (hide yes) (show_name no) (do_not_autoplace no) (effects (font (size 1.27 1.27))))
  (pin "1")
  (pin "2")
  (pin "22")
  (pin "12")
  (pin "27")
  (pin "3")
  (pin "23")
  (pin "24")
  (pin "25")
  (pin "26")
  (pin "21")
  (pin "8")
  (pin "17")
  (pin "11")
  (pin "14")
  (pin "15")
  (pin "5")
  (pin "7")
  (pin "18")
  (pin "4")
  (pin "9")
  (pin "16")
  (pin "10")
  (pin "6")
  (pin "20")
  (pin "13")
  (pin "19"))
 (symbol
  (lib_id "Device:C")
  (at 86.36 80.01 0)
  (unit 1)
  (body_style 1)
  (exclude_from_sim no)
  (in_bom yes)
  (on_board yes)
  (in_pos_files yes)
  (dnp no)
  (fields_autoplaced yes)
  (property "Reference" "C65" (at 90.17 78.7399 0) (show_name no) (do_not_autoplace no) (effects (font (size 1.27 1.27)) (justify left)))
  (property "Value" "10uF" (at 90.17 81.2799 0) (show_name no) (do_not_autoplace no) (effects (font (size 1.27 1.27)) (justify left)))
  (property "Footprint" "Capacitor_SMD:C_1206_3216Metric" (at 87.3252 83.82 0) (hide yes) (show_name no) (do_not_autoplace no) (effects (font (size 1.27 1.27))))
  (property "Datasheet" "" (at 86.36 80.01 0) (hide yes) (show_name no) (do_not_autoplace no) (effects (font (size 1.27 1.27))))
  (property "Description" "Unpolarized capacitor" (at 86.36 80.01 0) (hide yes) (show_name no) (do_not_autoplace no) (effects (font (size 1.27 1.27))))
  (pin "2")
  (pin "1"))
 (symbol
  (lib_id "power:+BATT")
  (at 109.22 69.85 0)
  (unit 1)
  (body_style 1)
  (exclude_from_sim no)
  (in_bom yes)
  (on_board yes)
  (in_pos_files yes)
  (dnp no)
  (fields_autoplaced yes)
  (property "Reference" "#PWR084" (at 109.22 73.66 0) (hide yes) (show_name no) (do_not_autoplace no) (effects (font (size 1.27 1.27))))
  (property "Value" "+BATT" (at 109.22 64.77 0) (show_name no) (do_not_autoplace no) (effects (font (size 1.27 1.27))))
  (property "Footprint" "" (at 109.22 69.85 0) (hide yes) (show_name no) (do_not_autoplace no) (effects (font (size 1.27 1.27))))
  (property "Datasheet" "" (at 109.22 69.85 0) (hide yes) (show_name no) (do_not_autoplace no) (effects (font (size 1.27 1.27))))
  (property "Description" "Power symbol creates a global label with name \"+BATT\"" (at 109.22 69.85 0) (hide yes) (show_name no) (do_not_autoplace no) (effects (font (size 1.27 1.27))))
  (pin "1"))
 (symbol
  (lib_id "RC0603FR-1033KL:RC0603FR-1033KL")
  (at 85.09 96.52 90)
  (unit 1)
  (body_style 1)
  (exclude_from_sim no)
  (in_bom yes)
  (on_board yes)
  (in_pos_files yes)
  (dnp no)
  (fields_autoplaced yes)
  (property "Reference" "R69" (at 87.63 95.2499 90) (show_name no) (do_not_autoplace no) (effects (font (size 1.27 1.27)) (justify right)))
  (property "Value" "33k" (at 87.63 97.7899 90) (show_name no) (do_not_autoplace no) (effects (font (size 1.27 1.27)) (justify right)))
  (property "Footprint" "Resistor_SMD:R_0402_1005Metric" (at 73.66 -50.8 90) (hide yes) (show_name no) (do_not_autoplace no) (effects (font (size 1.27 1.27))))
  (property "Datasheet" "" (at 73.66 -52.07 0) (hide yes) (show_name no) (do_not_autoplace no) (effects (font (size 1.27 1.27))))
  (property "Description" "Resistor" (at 73.66 -52.07 0) (hide yes) (show_name no) (do_not_autoplace no) (effects (font (size 1.27 1.27))))
  (pin "1")
  (pin "2"))
 (symbol
  (lib_id "Device:C")
  (at 73.66 109.22 180)
  (unit 1)
  (body_style 1)
  (exclude_from_sim no)
  (in_bom yes)
  (on_board yes)
  (in_pos_files yes)
  (dnp no)
  (fields_autoplaced yes)
  (property "Reference" "C64" (at 77.47 107.9499 0) (show_name no) (do_not_autoplace no) (effects (font (size 1.27 1.27)) (justify right)))
  (property "Value" "1nF" (at 77.47 110.4899 0) (show_name no) (do_not_autoplace no) (effects (font (size 1.27 1.27)) (justify right)))
  (property "Footprint" "Capacitor_SMD:C_0201_0603Metric" (at 72.6948 105.41 0) (hide yes) (show_name no) (do_not_autoplace no) (effects (font (size 1.27 1.27))))
  (property "Datasheet" "" (at 73.66 109.22 0) (hide yes) (show_name no) (do_not_autoplace no) (effects (font (size 1.27 1.27))))
  (property "Description" "Unpolarized capacitor" (at 73.66 109.22 0) (hide yes) (show_name no) (do_not_autoplace no) (effects (font (size 1.27 1.27))))
  (pin "1")
  (pin "2"))
 (symbol
  (lib_id "Device:C")
  (at 173.99 133.35 90)
  (unit 1)
  (body_style 1)
  (exclude_from_sim no)
  (in_bom yes)
  (on_board yes)
  (in_pos_files yes)
  (dnp no)
  (fields_autoplaced yes)
  (property "Reference" "C89" (at 173.99 125.73 90) (show_name no) (do_not_autoplace no) (effects (font (size 1.27 1.27))))
  (property "Value" "1nF" (at 173.99 128.27 90) (show_name no) (do_not_autoplace no) (effects (font (size 1.27 1.27))))
  (property "Footprint" "Capacitor_SMD:C_0201_0603Metric" (at 177.8 132.3848 0) (hide yes) (show_name no) (do_not_autoplace no) (effects (font (size 1.27 1.27))))
  (property "Datasheet" "" (at 173.99 133.35 0) (hide yes) (show_name no) (do_not_autoplace no) (effects (font (size 1.27 1.27))))
  (property "Description" "Unpolarized capacitor" (at 173.99 133.35 0) (hide yes) (show_name no) (do_not_autoplace no) (effects (font (size 1.27 1.27))))
  (pin "1")
  (pin "2"))
 (symbol
  (lib_id "Device:C")
  (at 97.79 95.25 0)
  (unit 1)
  (body_style 1)
  (exclude_from_sim no)
  (in_bom yes)
  (on_board yes)
  (in_pos_files yes)
  (dnp no)
  (fields_autoplaced yes)
  (property "Reference" "C66" (at 101.6 93.9799 0) (show_name no) (do_not_autoplace no) (effects (font (size 1.27 1.27)) (justify left)))
  (property "Value" "4.7nF" (at 101.6 96.5199 0) (show_name no) (do_not_autoplace no) (effects (font (size 1.27 1.27)) (justify left)))
  (property "Footprint" "Capacitor_SMD:C_0402_1005Metric" (at 98.7552 99.06 0) (hide yes) (show_name no) (do_not_autoplace no) (effects (font (size 1.27 1.27))))
  (property "Datasheet" "" (at 97.79 95.25 0) (hide yes) (show_name no) (do_not_autoplace no) (effects (font (size 1.27 1.27))))
  (property "Description" "Unpolarized capacitor" (at 97.79 95.25 0) (hide yes) (show_name no) (do_not_autoplace no) (effects (font (size 1.27 1.27))))
  (pin "1")
  (pin "2"))
 (symbol
  (lib_id "Device:R")
  (at 177.8 116.84 90)
  (unit 1)
  (body_style 1)
  (exclude_from_sim no)
  (in_bom yes)
  (on_board yes)
  (in_pos_files yes)
  (dnp no)
  (fields_autoplaced yes)
  (property "Reference" "R73" (at 177.8 110.49 90) (show_name no) (do_not_autoplace no) (effects (font (size 1.27 1.27))))
  (property "Value" "1mOhm" (at 177.8 113.03 90) (show_name no) (do_not_autoplace no) (effects (font (size 1.27 1.27))))
  (property "Footprint" "CSS2H-2512R-1L00F_new:RES_1L00x_BRN" (at 177.8 118.618 90) (hide yes) (show_name no) (do_not_autoplace no) (effects (font (size 1.27 1.27))))
  (property "Datasheet" "" (at 177.8 116.84 0) (hide yes) (show_name no) (do_not_autoplace no) (effects (font (size 1.27 1.27))))
  (property "Description" "Resistor" (at 177.8 116.84 0) (hide yes) (show_name no) (do_not_autoplace no) (effects (font (size 1.27 1.27))))
  (pin "1")
  (pin "2"))
 (symbol
  (lib_id "power:GND")
  (at 195.58 116.84 0)
  (unit 1)
  (body_style 1)
  (exclude_from_sim no)
  (in_bom yes)
  (on_board yes)
  (in_pos_files yes)
  (dnp no)
  (fields_autoplaced yes)
  (property "Reference" "#PWR085" (at 195.58 123.19 0) (hide yes) (show_name no) (do_not_autoplace no) (effects (font (size 1.27 1.27))))
  (property "Value" "GND" (at 195.58 121.92 0) (show_name no) (do_not_autoplace no) (effects (font (size 1.27 1.27))))
  (property "Footprint" "" (at 195.58 116.84 0) (hide yes) (show_name no) (do_not_autoplace no) (effects (font (size 1.27 1.27))))
  (property "Datasheet" "" (at 195.58 116.84 0) (hide yes) (show_name no) (do_not_autoplace no) (effects (font (size 1.27 1.27))))
  (property "Description" "Power symbol creates a global label with name \"GND\" , ground" (at 195.58 116.84 0) (hide yes) (show_name no) (do_not_autoplace no) (effects (font (size 1.27 1.27))))
  (pin "1"))
 (symbol
  (lib_id "Device:R")
  (at 97.79 109.22 0)
  (unit 1)
  (body_style 1)
  (exclude_from_sim no)
  (in_bom yes)
  (on_board yes)
  (in_pos_files yes)
  (dnp no)
  (fields_autoplaced yes)
  (property "Reference" "R71" (at 100.33 107.9499 0) (show_name no) (do_not_autoplace no) (effects (font (size 1.27 1.27)) (justify left)))
  (property "Value" "2.21" (at 100.33 110.4899 0) (show_name no) (do_not_autoplace no) (effects (font (size 1.27 1.27)) (justify left)))
  (property "Footprint" "Resistor_SMD:R_0805_2012Metric" (at 96.012 109.22 90) (hide yes) (show_name no) (do_not_autoplace no) (effects (font (size 1.27 1.27))))
  (property "Datasheet" "" (at 97.79 109.22 0) (hide yes) (show_name no) (do_not_autoplace no) (effects (font (size 1.27 1.27))))
  (property "Description" "Resistor" (at 97.79 109.22 0) (hide yes) (show_name no) (do_not_autoplace no) (effects (font (size 1.27 1.27))))
  (pin "1")
  (pin "2"))
 (symbol
  (lib_id "RC0603FR-134R7L:RC0603FR-134R7L")
  (at 156.21 86.36 180)
  (unit 1)
  (body_style 1)
  (exclude_from_sim no)
  (in_bom yes)
  (on_board yes)
  (in_pos_files yes)
  (dnp no)
  (fields_autoplaced yes)
  (property "Reference" "R72" (at 156.21 88.9 0) (show_name no) (do_not_autoplace no) (effects (font (size 1.27 1.27))))
  (property "Value" "4.7" (at 156.21 83.82 0) (show_name no) (do_not_autoplace no) (effects (font (size 1.27 1.27))))
  (property "Footprint" "Resistor_SMD:R_0402_1005Metric" (at 158.75 54.61 90) (hide yes) (show_name no) (do_not_autoplace no) (effects (font (size 1.27 1.27))))
  (property "Datasheet" "" (at 156.21 54.61 0) (hide yes) (show_name no) (do_not_autoplace no) (effects (font (size 1.27 1.27))))
  (property "Description" "Resistor" (at 156.21 54.61 0) (hide yes) (show_name no) (do_not_autoplace no) (effects (font (size 1.27 1.27))))
  (pin "1")
  (pin "2"))
 (symbol
  (lib_id "Device:R")
  (at 85.09 109.22 0)
  (unit 1)
  (body_style 1)
  (exclude_from_sim no)
  (in_bom yes)
  (on_board yes)
  (in_pos_files yes)
  (dnp no)
  (fields_autoplaced yes)
  (property "Reference" "R70" (at 87.63 107.9499 0) (show_name no) (do_not_autoplace no) (effects (font (size 1.27 1.27)) (justify left)))
  (property "Value" "3.3k" (at 87.63 110.4899 0) (show_name no) (do_not_autoplace no) (effects (font (size 1.27 1.27)) (justify left)))
  (property "Footprint" "Resistor_SMD:R_0201_0603Metric" (at 83.312 109.22 90) (hide yes) (show_name no) (do_not_autoplace no) (effects (font (size 1.27 1.27))))
  (property "Datasheet" "" (at 85.09 109.22 0) (hide yes) (show_name no) (do_not_autoplace no) (effects (font (size 1.27 1.27))))
  (property "Description" "Resistor" (at 85.09 109.22 0) (hide yes) (show_name no) (do_not_autoplace no) (effects (font (size 1.27 1.27))))
  (pin "1")
  (pin "2")))
